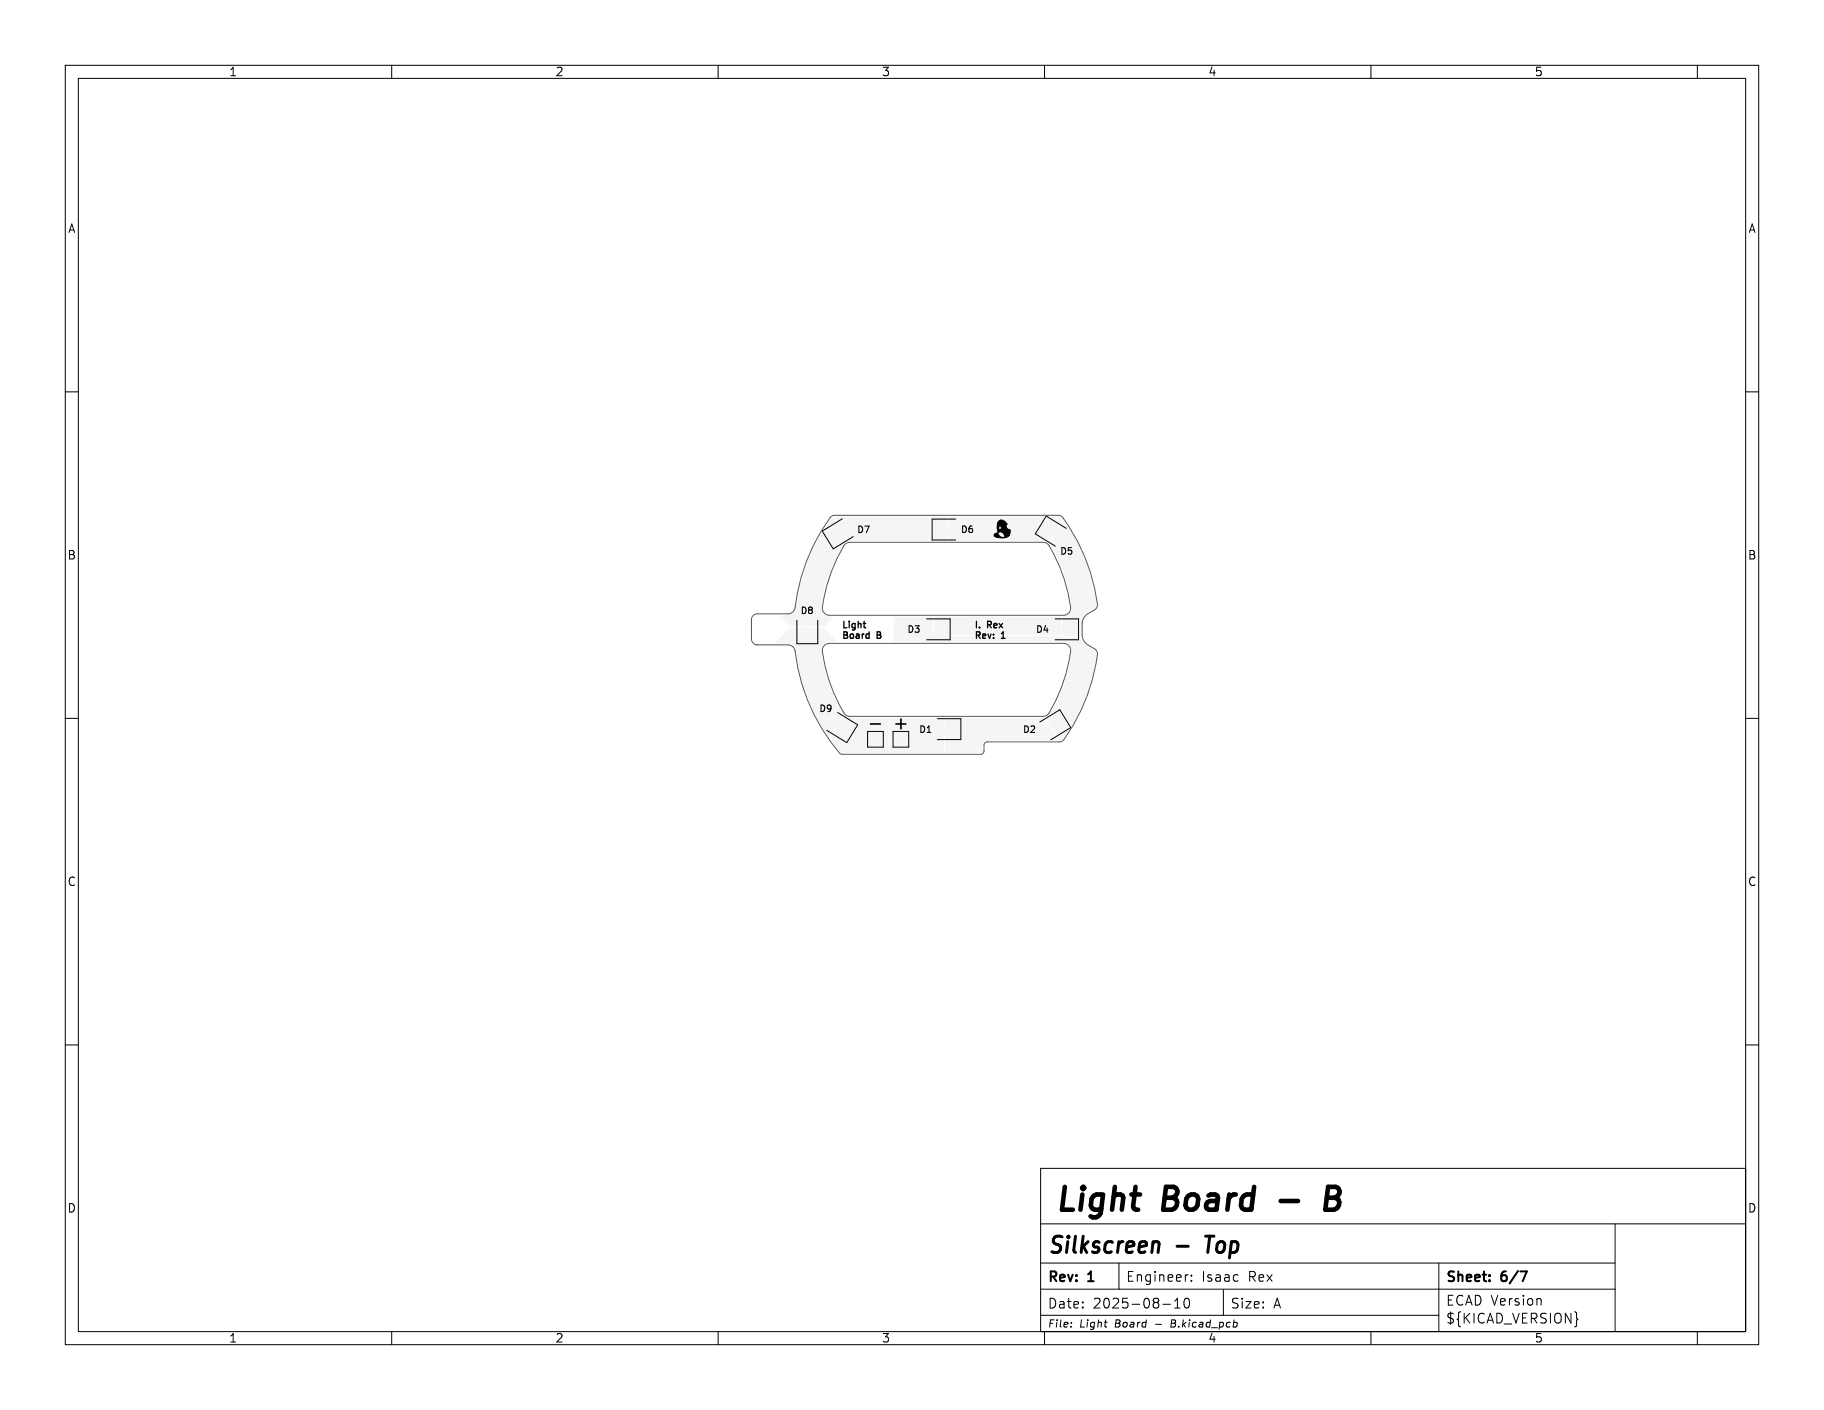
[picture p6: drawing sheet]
<svg xmlns="http://www.w3.org/2000/svg" width="279mm" height="216mm" viewBox="0 0 279 216" stroke-linecap="round" stroke-linejoin="round" font-family="sans-serif">
<g fill="#f5f5f5" stroke="#f5f5f5" stroke-width=".15">
<path d="M162.8 95.5h.2h1.9l.1 .2-.1 1.5-.2 .1-1.9-.1v-.2z"/>
<path d="M161.1 95.5h.9l.2 .1v1.5l-.1 .2h-.9l-.1-.1z"/>
<path d="M160.8 110.5l1.7-1 .1 .1 .7 1.3-.1 .2-1.6 .9-.8-1.2z"/>
<path d="M159.3 111.4l.7-.4h.2l.8 1.3v.1l-.7 .5h-.2l-.8-1.3z"/>
<path d="M122.8 96.2l.2-.1 1.5 .1 .1 .2-.1 1.8-.2 .1-1.5-.1v-.2z"/>
<path d="M122.8 94.5l1.7-.1 .1 .2v.8l-.2 .1h-1.5l-.1-.1z"/>
<path d="M144.8 110.8l.2-.1 1.8 .1 .1 .2-.1 1.5h-.1h-1.9l-.1-.2z"/>
<path d="M143.1 110.8l.9-.1 .1 .1v1.6l-.1 .1h-.8l-.1-.1z"/>
<path d="M128.9 110.5l.3-.1 1.5 1.1v.2l-.9 1.2-.2-.1-1.5-1z"/>
<path d="M127.4 109.5h.2l.7 .4 .1 .2-.8 1.3-.2 .1-.7-.5-.1-.1z"/>
<path d="M160 79.9h.3l1.6 1-.7 1.3-.2 .1-1.6-.9-.1-.1z"/>
<path d="M162.4 81.3h.2l.7 .4 .1 .2-.8 1.3-.2 .1-.7-.5-.1-.1z"/>
<path d="M126.7 81.7l1.7-1 .2 .2 .6 1.2-1.5 1.1h-.2l-.8-1.2z"/>
<path d="M129 80.3l.7-.5h.2l.8 1.3v.2l-.7 .5h-.2l-.8-1.3z"/>
<path d="M143.1 80.3l.2-.1 1.9 .1v.2v1.4l-.2 .1-1.9-.1-.1-.2z"/>
<path d="M145.9 80.2h.9l.1 .1v1.5l-.1 .2h-.8l-.2-.1z"/>
<path d="M143.2 95.5h.2h1.8l.1 .2-.1 1.5-.2 .1-1.8-.1-.1-.2z"/>
<path d="M141.4 95.5h.9l.2 .1v1.5l-.1 .2h-.8l-.2-.1z"/>
<path d="M137 112.2h2v2h-2z"/>
<path d="M133.1 112.2h2v2h-2z"/>
</g>
<g fill="#f5f5f5">
<path d="M127.8 79.2l17.3-.1 .1 .1v3.5l-.1 .1h-15.1z"/>
<path d="M144.8 110l15.2-.1 2 3.4-.1 .1h-10.7a.7 .7 0 0 0-.7 .6v1.1l-.2 .2h-5.5z"/>
<path d="M127.4 79.3h.2l2.1 3.5v.1l-.6 .5a24.5 24.5 0 0 0-3.3 9.8 1.3 1.3 0 0 0 1.3 1.2h.4l.1 .2-1.3 1.3h-5.4l-1.5-1.6 1.8-.2 .5-.4 .3-.7a28.9 28.9 0 0 1 5.3-13.7z"/>
<path d="M145.4 79.2l16.7-.1 .4 .1 .3 .4-2.2 3.5-.7-.3h-14.3l-.2-.1z"/>
<path d="M136.9 94.5l6-.1v2.7l.4 .4 19.3-.1 .4 .2h2.5l.6 1 1.5 1 .3 .5a28 28 0 0 1-5.2 13.2h-.4l-2-3.3v-.2l.4-.3a23.8 23.8 0 0 0 3.5-10 1.29 1.29 0 0 0-1.3-1.2h-25.9l-.1-.1z"/>
<path d="M129.3 109.7h.1l.7 .2h5.9l.1 5.3h-7.3l-1.6-2z"/>
<path d="M143.2 94.5l19.2-.1 .2 .1v2.6l-.1 .1-.5 .1h-18.7l-.2-.3z"/>
<path d="M136.3 110l8.2-.1v5.3l-8.1 .1z"/>
<path d="M162.8 79.9h.1a27.8 27.8 0 0 1 5 12.8l-.2 .4-1.4 .8-.5 .7-.2 .7-.1 2.1h-2.5l-.2-.1v-2.8a1.4 1.4 0 0 0 1.4-1.6 28.7 28.7 0 0 0-3.4-9.7z"/>
<path d="M118.8 98.3l2.3-2.2h5.1l2 2.1-.1 .1h-1.1a1.29 1.29 0 0 0-1.2 1.5 27.3 27.3 0 0 0 3.4 9.7l-2 3.3-.2 .1-.2-.3a28.9 28.9 0 0 1-4.8-12.9l-.3-.6-.5-.5-.5-.1h-1.8z"/>
</g>
<g fill="none" stroke="#000" stroke-width=".15">
<path d="M10 10h259.4v195.9h-259.4zM12 12h255.4v191.9h-255.4zM60 10v2M110 10v2M160 10v2M210 10v2M260 10v2M10 60h2M129 79.4l-3 1.9 1.6 2.7 3.1-1.8M146.4 79.5h-3.6v3.2h3.6M267.4 60h2M122.1 95v3.6h3.2v-3.6"/>
<path d="M141.9 94.8h3.6v3.2h-3.6M161.6 94.8h3.6v3.2h-3.6M163.3 80.9l-3-1.9-1.7 2.7 3.1 1.9M10 110h2M128.3 109.1l3.1 1.9-1.7 2.7-3.1-1.9M132.9 112h2.4v2.4h-2.4zM136.8 112h2.4v2.4h-2.4zM143.6 110h3.6v3.2h-3.6M159.3 110.6l3-1.9 1.7 2.7-3.1 1.9M267.4 110h2M10 160h2M159.4 178.9h108v25h-108z"/>
<path d="M267.4 160h2M159.4 197.4h88M159.4 193.4h88M159.4 187.4h108M171.4 193.4v4M178.1 199.7h1.2M179.9 199.2l.5-.4v1.5M181.5 198.9l.4-.1a.94 .94 0 0 1 0 1.5h-.2a.91 .91 0 0 1-.2-1.4zM181.9 195.2h.1M182.5 196v.2M182.5 195.3v.1M187.4 197.5v3.9"/>
<path d="M220.4 193.4v10.5M236 198.9l.1 .9M247.4 187.4v16.5M60 203.9v2M110 203.9v2M159.4 201.4h61M160 203.9v2M164.1 202.5v.1M179.5 202.1l-.2 1.1h.5M179.9 200.3h.9M189.5 202.6v.4M210 203.9v2"/>
<path d="M241.5 201.8l.2 .2-.2 .2M260 203.9v2"/>
</g>
<path d="M232.9 194.7h1l-.7 1.5" fill="none" stroke="#000" stroke-width=".3"/>
<path d="M177.3 190.1l.2 .1 .1 .3-.2 1.3M180.3 190.8h1.7M184.7 189.3h1.3" fill="none" stroke="#000" stroke-width=".45"/>
<path d="M196.2 183.9h2.6M203.2 183.4h1.2M203.4 181.7h1.2a.85 .85 0 0 1 .6 1 .85 .85 0 0 1-.8 .7l.5 .2a1.01 1.01 0 0 1-.6 1.6h-1.3z" fill="none" stroke="#000" stroke-width=".7"/>
<path d="M133.3 110.9h1.6" fill="none" stroke="#000" stroke-width=".25"/>
<path d="M132.2 95.5h.4M132.4 96l.2 .1M132.8 97.1h.3M133.1 96.7v1M133.1 97.7h-.3" fill="none" stroke="#000" stroke-width=".2"/>
<path d="M153.1 79.7a.97 .97 0 0 1 1.2 .6h-.1a.49 .49 0 0 0 0 .6 .49 .49 0 0 0 .5 .2 .84 .84 0 0 1-.8 1.1v-.1a.63 .63 0 0 0-.3-.5 .63 .63 0 0 0-.7 0l-.1-.8h.2a.24 .24 0 0 0 .3 .3 .24 .24 0 0 0 .1-.4 .21 .21 0 0 0-.3-.2 .21 .21 0 0 0-.1 .3h-.2l.1-.9h.7l.1 .2 .1-.1-.1-.1h-.8zM152.3 81.8l.5-.2a1.04 1.04 0 0 0 .8 .7 1.04 1.04 0 0 0 1-.4 1.81 1.81 0 0 1-1.9 .4 .3 .3 0 0 1-.4-.2 .3 .3 0 0 1 0-.3z" fill="#000" stroke="#000" stroke-width=".15"/>
<path d="M127.2 79.2l.7-.3h34.2l.4 .1 .3 .3a29.1 29.1 0 0 1 5.3 13.2v.4l-.2 .3-1.4 .9-.5 .6-.2 .7v1.8l.1 .6 .3 .5 .4 .4 1.2 .8 .3 .3v.4a29.1 29.1 0 0 1-5.1 13l-.3 .3-.4 .1h-11.1a.5 .5 0 0 0-.5 .5v.9a.5 .5 0 0 1-.5 .5h-21.4a28.6 28.6 0 0 1-7-15.9l-.4-.6-.5-.2-4.9-.1-.5-.1-.3-.3-.1-.4v-3l.2-.5 .5-.4h5.1l.6-.3 .3-.6a29.1 29.1 0 0 1 5.4-13.8zM126.3 98.8l.4-.2 .4-.1h35.8a1.1 1.1 0 0 1 1.1 1.3 22.5 22.5 0 0 1-3.5 9.6l-.7 .3h-29.6l-.4-.1-.4-.2a23.2 23.2 0 0 1-3.4-10zM129.4 83.4l.3-.3 .5-.1h29.6l.4 .1 .3 .2a23.2 23.2 0 0 1 3.5 10 1.1 1.1 0 0 1-1.1 .9h-35.8a1.1 1.1 0 0 1-1.1-1.2 23.5 23.5 0 0 1 3.4-9.6z" fill="none" stroke="#575757" stroke-width=".15"/>
<g font-size="4.9">
<text x="161.4" y="186.4">Light</text>
<text x="178.3" y="186.4">Board</text>
</g>
<g font-size="3.5">
<text x="160.4" y="192.6">Silkscreen</text>
<text x="185.7" y="192.6">Top</text>
</g>
<text font-size="2.8" x="136.6" y="112.1">+</text>
<g font-size="2.1">
<text x="160.4" y="196.7">Rev:</text>
<text x="166.8" y="196.7">1</text>
<text x="172.4" y="196.5">Engineer:</text>
<text x="184.1" y="196.5">Isaac</text>
<text x="191.3" y="196.5">Rex</text>
<text x="221.4" y="196.7">Sheet:</text>
<text x="230.1" y="196.7">6/7</text>
<text x="160.4" y="200.6">Date:</text>
<text x="167.4" y="200.6">2025-08-10</text>
<text x="188.4" y="200.6">Size:</text>
<text x="195" y="200.6">A</text>
<text x="221.4" y="200.1">ECAD Version</text>
<text x="221.4" y="202.9">${KICAD_VERSION}</text>
</g>
<g font-size="1.8">
<text x="35" y="11.9">1</text>
<text x="85" y="11.9">2</text>
<text x="135" y="11.9">3</text>
<text x="185" y="11.9">4</text>
<text x="235" y="11.9">5</text>
<text x="10.3" y="35.9">A</text>
<text x="267.7" y="35.9">A</text>
<text x="10.3" y="85.9">B</text>
<text x="267.7" y="85.9">B</text>
<text x="10.3" y="135.9">C</text>
<text x="267.7" y="135.9">C</text>
<text x="10.3" y="185.9">D</text>
<text x="267.7" y="185.9">D</text>
<text x="35" y="205.8">1</text>
<text x="85" y="205.8">2</text>
<text x="135" y="205.8">3</text>
<text x="185" y="205.8">4</text>
<text x="235" y="205.8">5</text>
</g>
<g font-size="1.5">
<text x="160.4" y="203.5">File:</text>
<text x="165.4" y="203.5">Light</text>
<text x="170.9" y="203.5">Board</text>
<text x="177.2" y="203.5">-</text>
<text x="179.8" y="203.5">B.kicad_pcb</text>
</g>
<g font-size="1.4">
<text x="131.2" y="81.8">D7</text>
<text x="147.1" y="81.8">D6</text>
<text x="162.3" y="85.1">D5</text>
<text x="122.5" y="94.2">D8</text>
<text x="128.9" y="96.3">Light</text>
<text x="128.9" y="97.9">Board</text>
<text x="134.4" y="97.9">B</text>
<text x="138.9" y="97.1">D3</text>
<text x="149.2" y="96.3">I.</text>
<text x="149.2" y="97.9">Rev:</text>
<text x="151.3" y="96.3">Rex</text>
<text x="153.5" y="97.9">1</text>
<text x="158.6" y="97.1">D4</text>
<text x="125.4" y="109.2">D9</text>
<text x="140.7" y="112.4">D1</text>
<text x="156.6" y="112.4">D2</text>
</g>
</svg>
